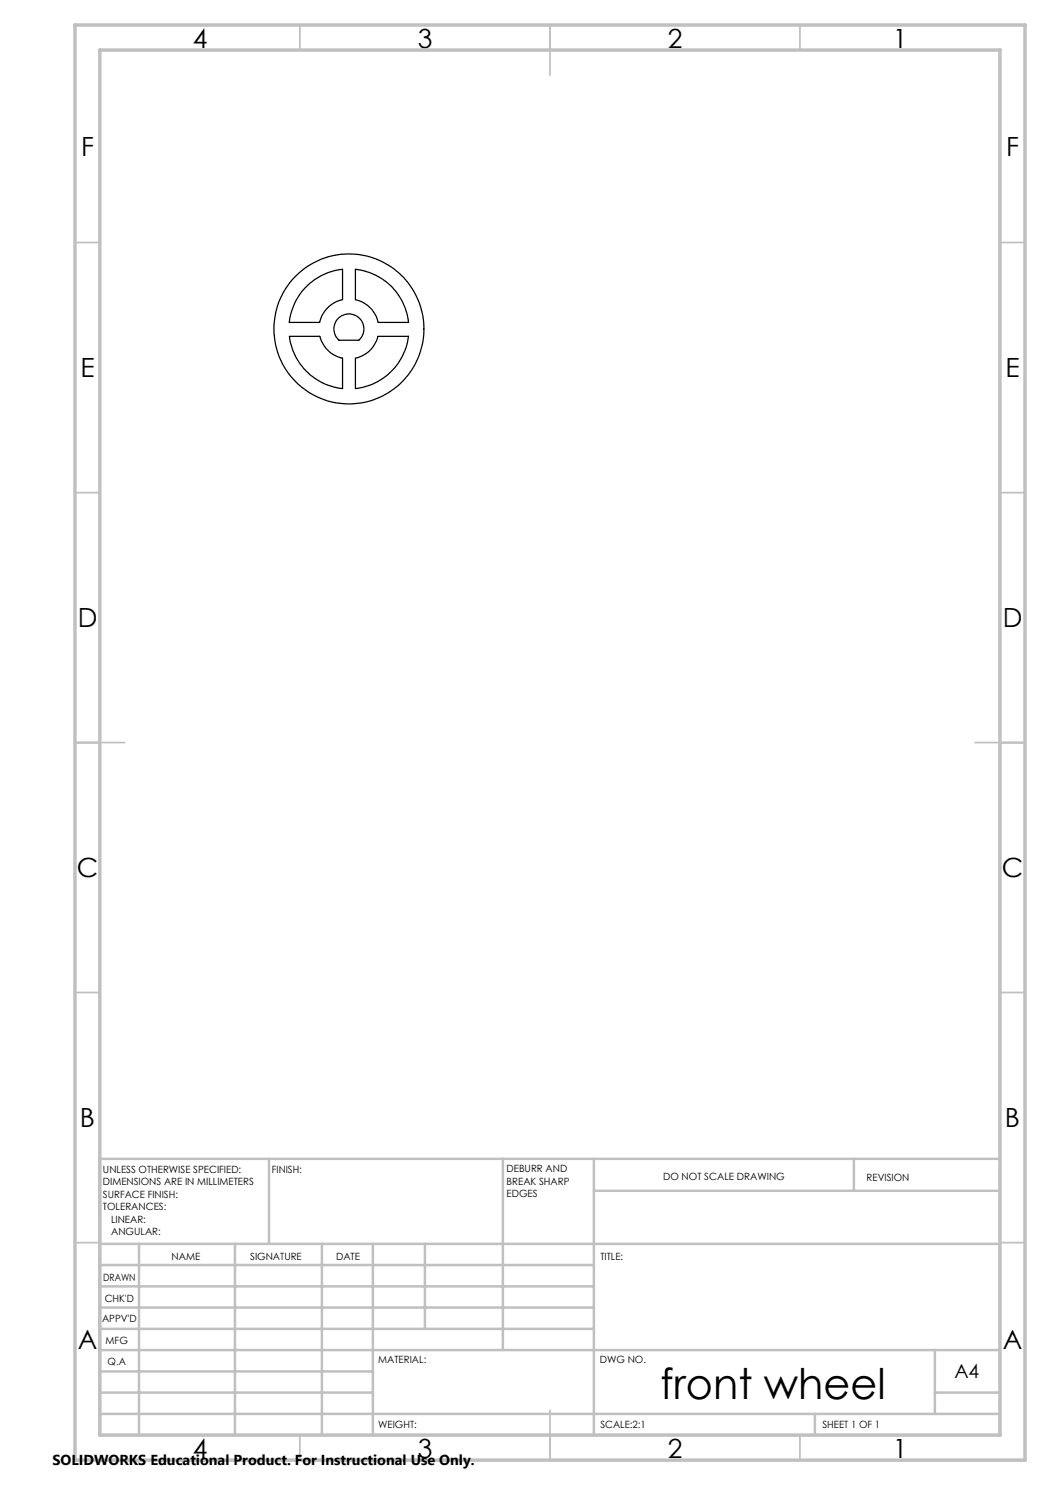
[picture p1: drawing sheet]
<svg xmlns="http://www.w3.org/2000/svg" width="210mm" height="297mm" viewBox="0 0 210 297" stroke-linecap="round" stroke-linejoin="round" font-family="sans-serif">
<g fill="none" stroke="#000" stroke-width=".25">
<path d="M61.5 57.1a11.8 11.8 0 0 1 7-3.2v6a6 6 0 0 0-4.6 4.6h-6a11.9 11.9 0 0 1 3.6-7.4zM71.1 53.9a11.9 11.9 0 0 1 10.6 10.6h-6.1a6.1 6.1 0 0 0-4.5-4.6zM57.9 67.3h6.1a6.1 6.1 0 0 0 4.5 4.3v6.1a12 12 0 0 1-10.6-10.4zM67.6 63.7a3 3 0 0 1 4.4 0 3 3 0 0 1-.2 4.3h-4a2.99 2.99 0 0 1-.2-4.3zM71.1 71.6a5.9 5.9 0 0 0 4.5-4.3h6.1a12 12 0 0 1-10.6 10.4z"/>
<circle cx="69.8" cy="65.8" r="15"/>
</g>
<g fill="none" stroke="#c0c0c0" stroke-width=".35">
<path d="M60 5v5M110 5v10M160 5v5M15 48.5h5M200 48.5h5M15 98.5h5M200 98.5h5M15 148.5h10M195 148.5h10M15 198.5h5M200 198.5h5M15 248.5h5"/>
<path d="M200 248.5h5M60 287v5M110 282v10M160 287v5"/>
</g>
<g fill="none" stroke="#c0c0c0" stroke-width=".5">
<path d="M53.8 231.8v17M100.6 231.8v38.2M118.8 231.8v55.2M118.8 238.2h81.2M170.8 231.8v6.4M200 231.8h-180v55.2M20 248.8h180M20 257.3h98.8M20 253h98.8M27.8 248.8v38.2M47 248.8v38.2M64.4 248.8v38.2"/>
<path d="M74.6 248.8v38.2M85 248.8v17M20 265.8h98.8M20 261.5h98.8M20 278.5h54.6M20 274.3h54.6M20 270h180M187 278.5h13M187 270v12.8M20 282.8h180M163 282.8v4.2"/>
</g>
<path d="M15 5h190v287h-190zM20 10h180v277h-180z" fill="none" stroke="#c0c0c0" stroke-width=".7"/>
<text font-size="8.5" x="132.1" y="279.7">front wheel</text>
<g font-size="5.3">
<text x="38.5" y="9.5">4</text>
<text x="83.5" y="9.5">3</text>
<text x="133.6" y="9.5">2</text>
<text x="178.6" y="9.5">1</text>
<text x="16.2" y="31.2">F</text>
<text x="201.2" y="31.2">F</text>
<text x="16.1" y="75.5">E</text>
<text x="201.1" y="75.5">E</text>
<text x="15.5" y="125.5">D</text>
<text x="200.5" y="125.5">D</text>
<text x="15.4" y="175.5">C</text>
<text x="200.4" y="175.5">C</text>
<text x="16" y="225.5">B</text>
<text x="201" y="225.5">B</text>
<text x="15.5" y="269.7">A</text>
<text x="200.5" y="269.7">A</text>
<text x="38.5" y="291.5">4</text>
<text x="83.5" y="291.5">3</text>
<text x="133.6" y="291.5">2</text>
<text x="178.6" y="291.5">1</text>
</g>
<text font-size="3.9" x="190.9" y="275.5">A4</text>
<text font-size="2.9" x="10.5" y="292.9">SOLIDWORKS Educational Product. For Instructional Use Only.</text>
<g font-size="2">
<text x="20.6" y="234.6">UNLESS OTHERWISE SPECIFIED:</text>
<text x="20.6" y="237.1">DIMENSIONS ARE IN MILLIMETERS</text>
<text x="20.6" y="239.6">SURFACE FINISH:</text>
<text x="54.4" y="234.6">FINISH:</text>
<text x="101.3" y="234.5">DEBURR AND</text>
<text x="101.3" y="237">BREAK SHARP</text>
<text x="101.3" y="239.5">EDGES</text>
<text x="132.6" y="236">DO NOT SCALE DRAWING</text>
<text x="173.3" y="236.2">REVISION</text>
<text x="20.6" y="242.1">TOLERANCES:</text>
<text x="22.2" y="244.6">LINEAR:</text>
<text x="22.2" y="247.1">ANGULAR:</text>
<text x="34.3" y="252">NAME</text>
<text x="50" y="251.9">SIGNATURE</text>
<text x="67.2" y="251.9">DATE</text>
<text x="120.1" y="251.9">TITLE:</text>
<text x="20.6" y="256.1">DRAWN</text>
<text x="20.9" y="260.3">CHK'D</text>
<text x="20.4" y="264.4">APPV'D</text>
<text x="21.1" y="268.8">MFG</text>
<text x="21.5" y="273">Q.A</text>
<text x="75.6" y="272.5">MATERIAL:</text>
<text x="120" y="272.5">DWG NO.</text>
<text x="75.6" y="285.5">WEIGHT:</text>
<text x="120.1" y="285.6">SCALE:2:1</text>
<text x="164.5" y="285.6">SHEET 1 OF 1</text>
</g>
</svg>
